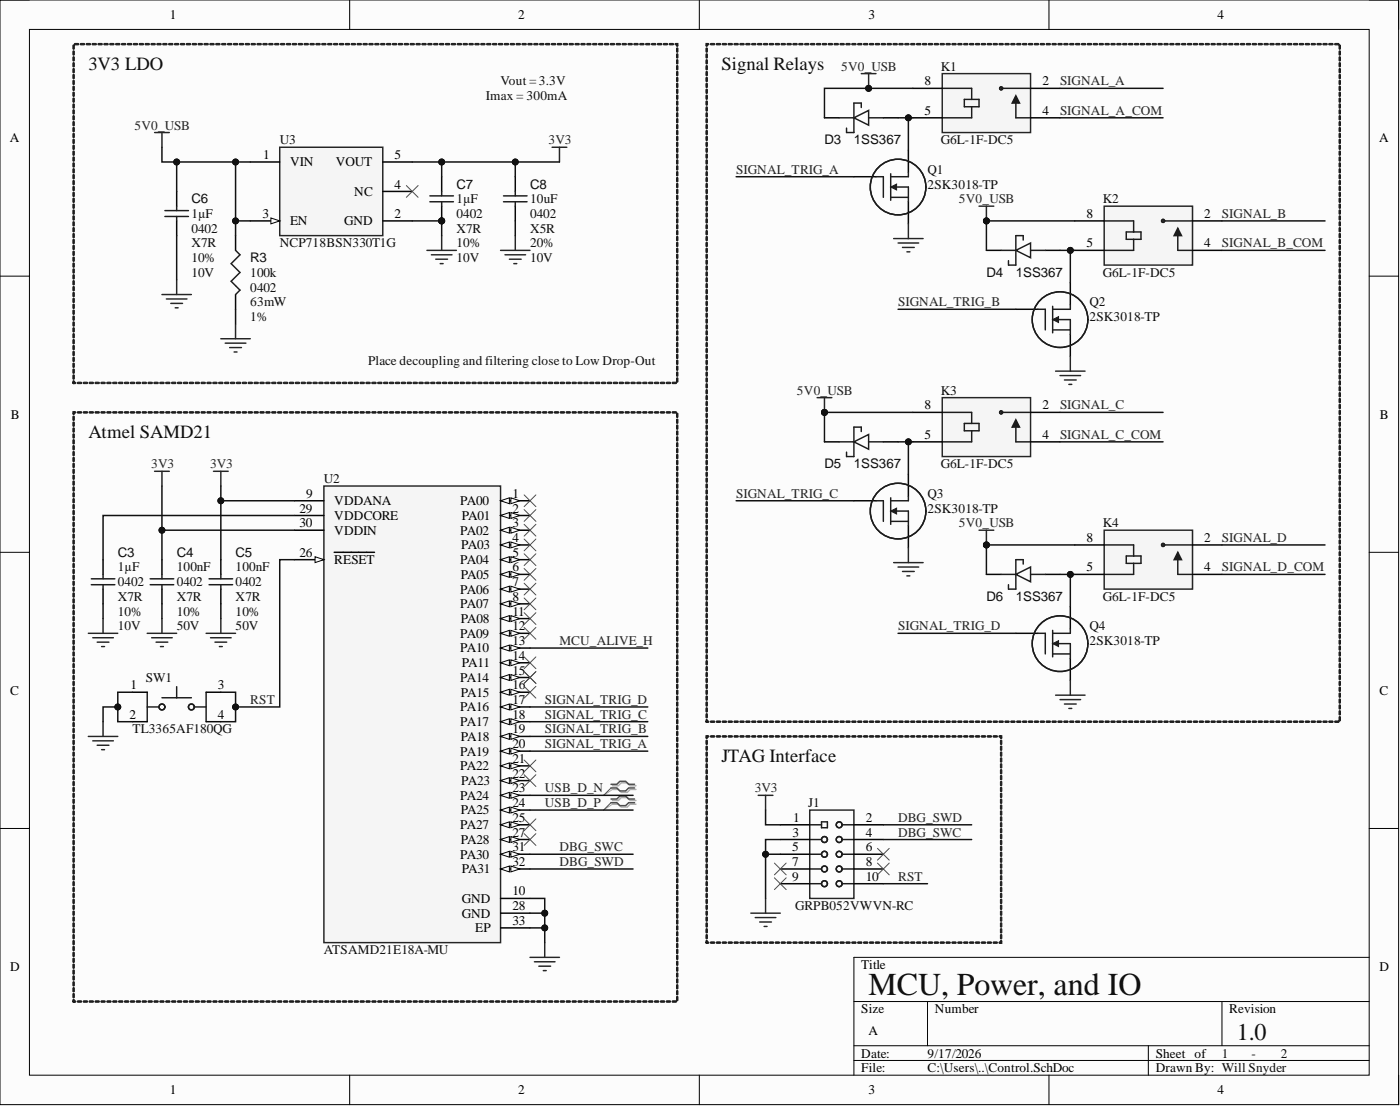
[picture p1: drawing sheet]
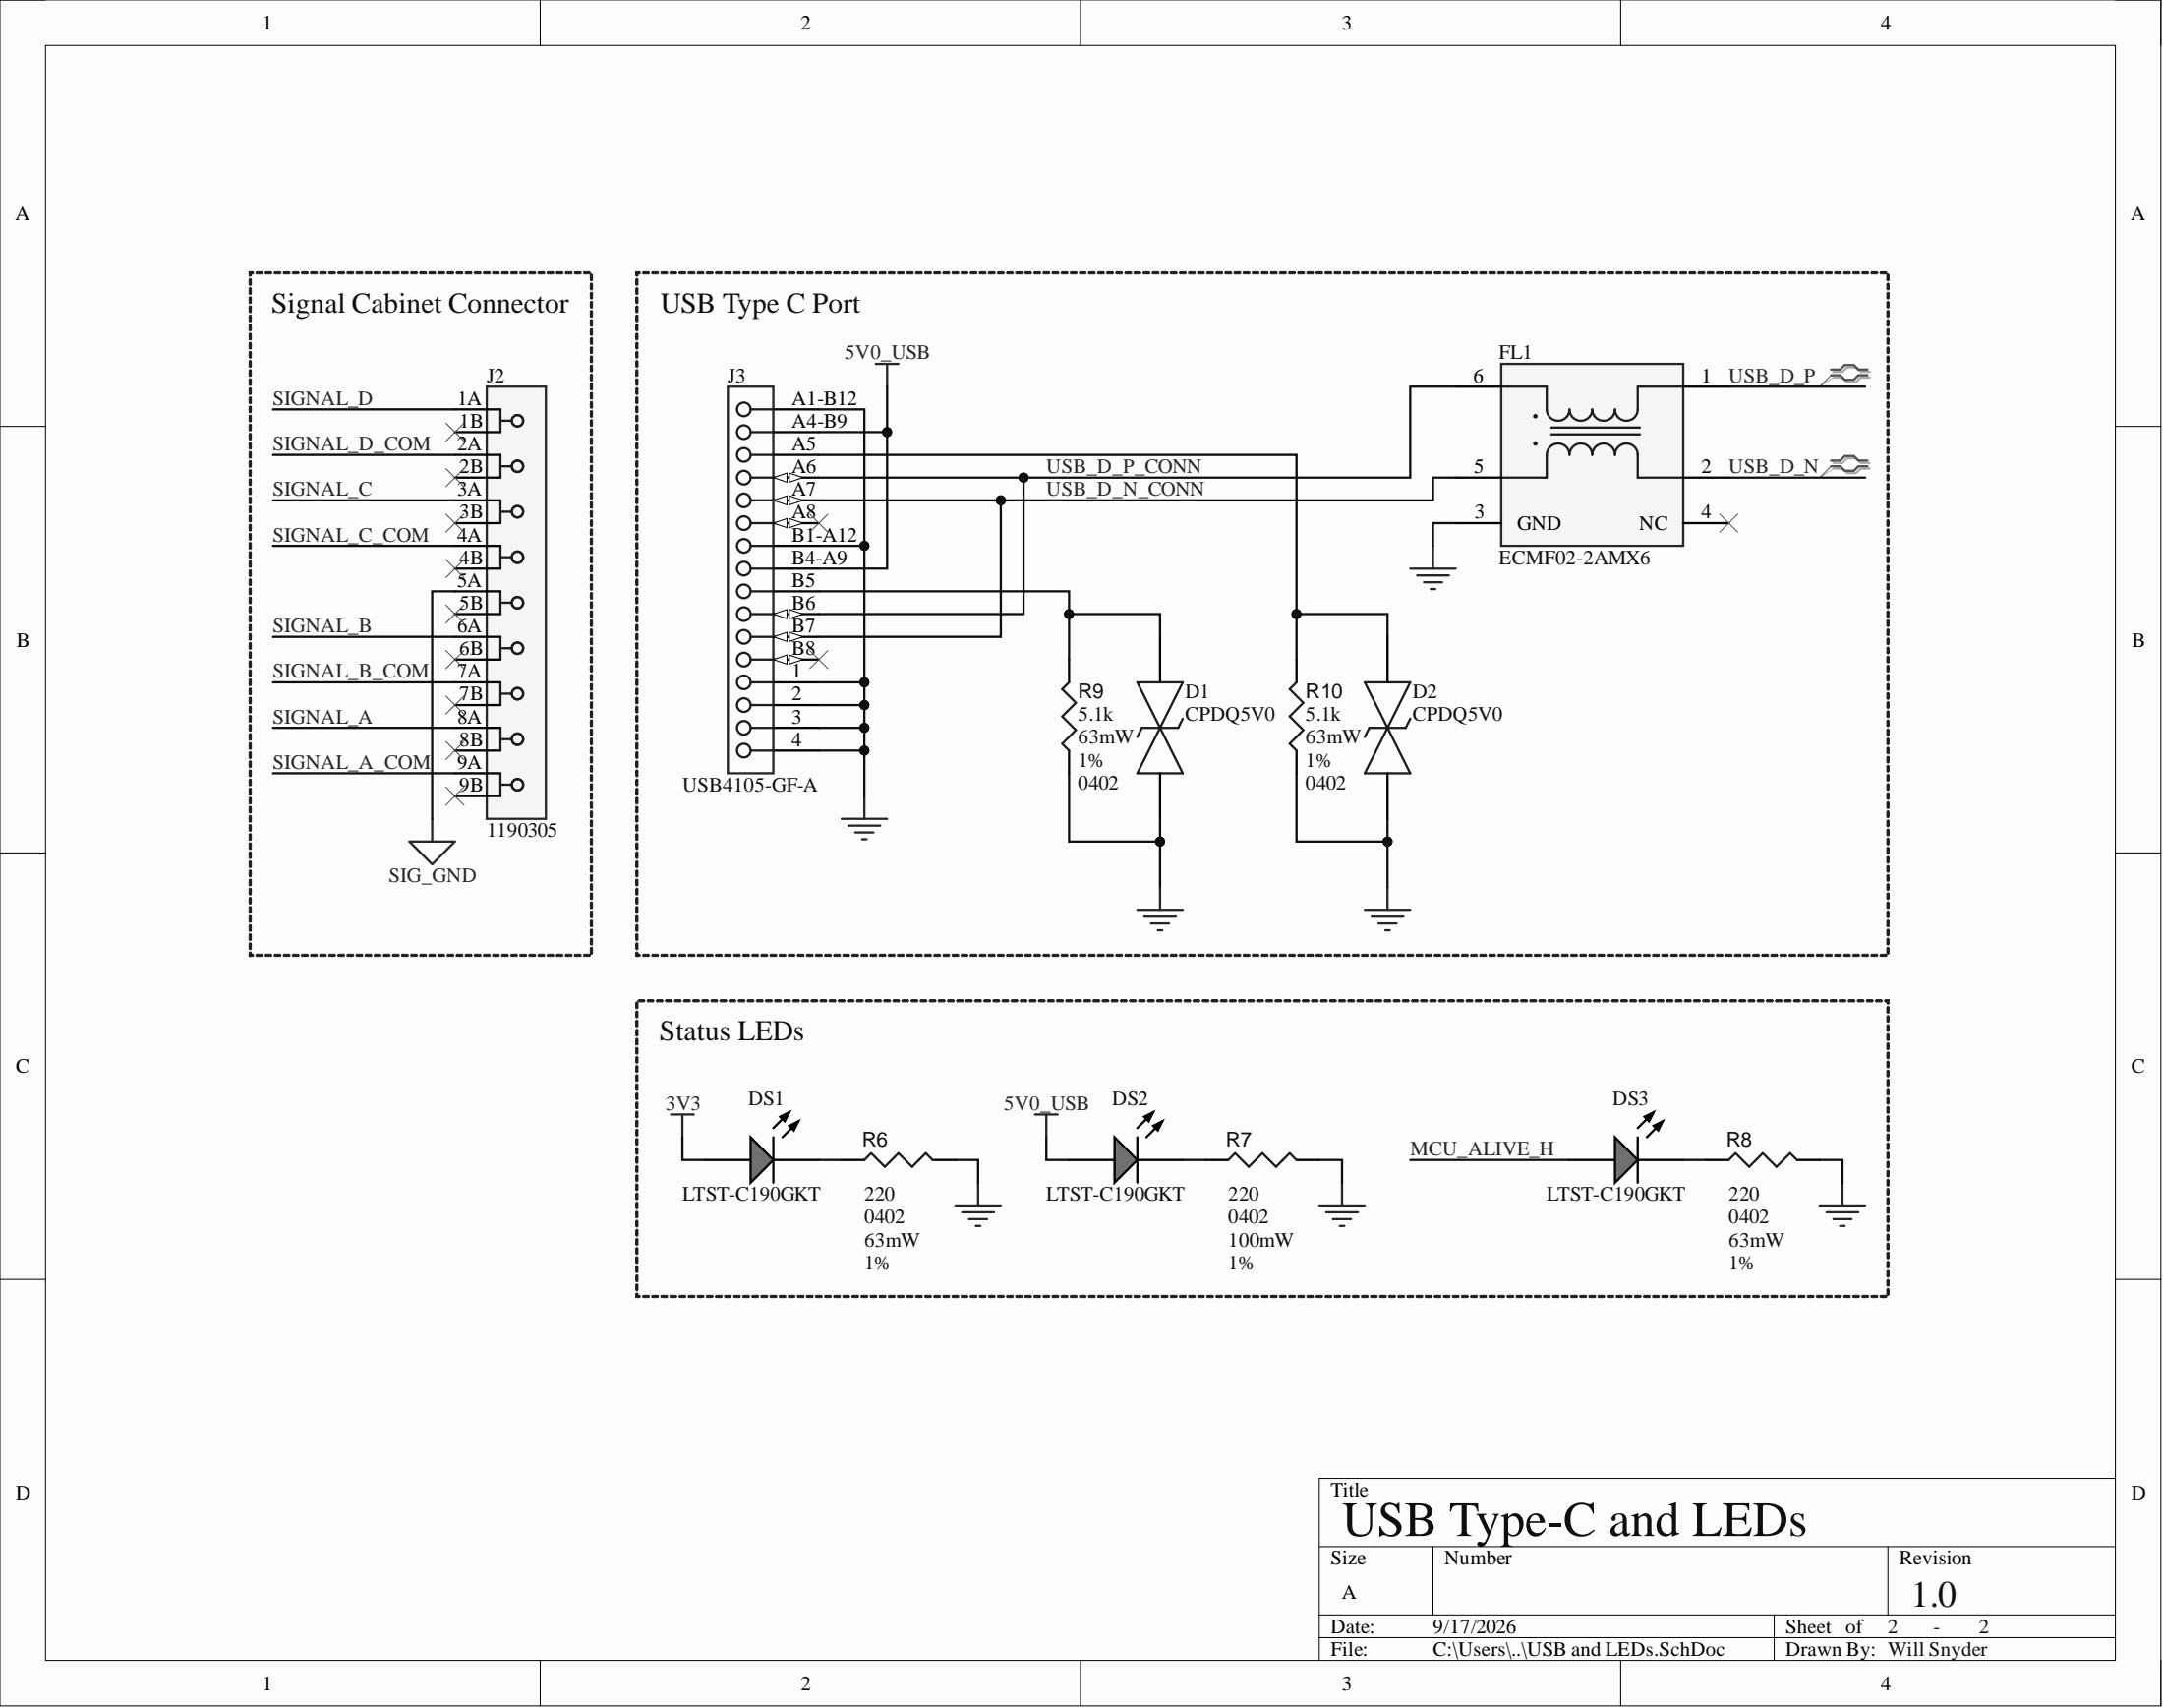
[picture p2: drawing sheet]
# Altium project CALTRANS Signal Interface.PrjPcb
2 sheets, 36 parts. Net scope: global (net labels, ports and power ports of the same name join across sheets).
Board file: CALTRANS Signal Interface.PcbDoc
Sheets:
  Control.SchDoc
  USB and LEDs.SchDoc

## Sheet Control.SchDoc
size A; Engineer: Will Snyder; Revision: 1.0; SheetNumber: 1; SheetTotal: 2; DocumentTItle: MCU, Power, and IO

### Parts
C3  value 1µF  Case/Package: 0402  Voltage Rating: 10V  Capacitor Type: X7R  Tolerance: 10%  [CAPC1005X55X30NL05T10]  (hidden comment: GRM155Z71A105KE01D)
C4  value 100nF  Voltage Rating: 50V  Capacitor Type: X7R  Case/Package: 0402  Tolerance: 10%  [CAPC1005X55X30NL05T10]  (hidden comment: 04025C104KAT4A)
C5  value 100nF  Voltage Rating: 50V  Capacitor Type: X7R  Case/Package: 0402  Tolerance: 10%  [CAPC1005X55X30NL05T10]  (hidden comment: 04025C104KAT4A)
C6  value 1µF  Case/Package: 0402  Voltage Rating: 10V  Capacitor Type: X7R  Tolerance: 10%  [CAPC1005X55X30NL05T10]  (hidden comment: GRM155Z71A105KE01D)
C7  value 1µF  Case/Package: 0402  Voltage Rating: 10V  Capacitor Type: X7R  Tolerance: 10%  [CAPC1005X55X30NL05T10]  (hidden comment: GRM155Z71A105KE01D)
C8  value 10uF  Capacitor Type: X5R  Voltage Rating: 10V  Tolerance: 20%  Case/Package: 0402  [CAPC1005X55X30NL05T10]  (hidden comment: GRM155R61A106ME11J)
D3  1SS367  [SOD2513X114N]
D4  1SS367  [SOD2513X114N]
D5  1SS367  [SOD2513X114N]
D6  1SS367  [SOD2513X114N]
J1  GRPB052VWVN-RC  [SULLINS_GRPB052VWVN-RC]
K1  G6L-1F-DC5  [RELAY_G6L-1F-DC5]
K2  G6L-1F-DC5  [RELAY_G6L-1F-DC5]
K3  G6L-1F-DC5  [RELAY_G6L-1F-DC5]
K4  G6L-1F-DC5  [RELAY_G6L-1F-DC5]
Q1  2SK3018-TP  [2SK3018-TP-Footprint-1]
Q2  2SK3018-TP  [2SK3018-TP-Footprint-1]
Q3  2SK3018-TP  [2SK3018-TP-Footprint-1]
Q4  2SK3018-TP  [2SK3018-TP-Footprint-1]
R3  value 100k  Power: 63mW  Case/Package: 0402  Tolerance: 1%  [RESC0402(1005)_L]  (hidden comment: 100KR2F)
SW1  TL3365AF180QG  [SW_TL3365AF180QG]
U2  ATSAMD21E18A-MU  [FP-PG-IPC_A]
U3  NCP718BSN330T1G  [SOT95P280X100-5N]

### Blocks framed on the sheet
3V3 LDO: C6-C8 R3 U3
Signal Relays: D3-D6 K1-K4 Q1-Q4
Atmel SAMD21: C3-C5 SW1 U2
JTAG Interface: J1

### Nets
3V3: C4.1 C5.1 C7.1 C8.1 J1.1 U2.9(VDDANA) U2.30(VDDIN) U3.5(VOUT)
5V0_USB: C6.1 D3.1(K) D4.1(K) D5.1(K) D6.1(K) K1.8(COIL1) K2.8(COIL1) K3.8(COIL1) K4.8(COIL1) R3.1 U3.1(VIN) U3.3(EN)
GND: C3.2 C4.2 C5.2 C6.2 C7.2 C8.2 J1.3 J1.5 Q1.2(S) Q2.2(S) Q3.2(S) Q4.2(S) R3.2 SW1.1 SW1.2 U2.10(GND) U2.28(GND) U2.33(EP) U3.2(GND)
DBG_SWC: J1.4 U2.31(PA30)
DBG_SWD: J1.2 U2.32(PA31)
MCU_ALIVE_H: U2.13(PA10)
RST: J1.10 SW1.3 SW1.4 U2.26(~{RESET})
SIGNAL_A: K1.2(COM)
SIGNAL_A_COM: K1.4(NO)
SIGNAL_B: K2.2(COM)
SIGNAL_B_COM: K2.4(NO)
SIGNAL_C: K3.2(COM)
SIGNAL_C_COM: K3.4(NO)
SIGNAL_D: K4.2(COM)
SIGNAL_D_COM: K4.4(NO)
SIGNAL_TRIG_A: Q1.1(G) U2.20(PA19)
SIGNAL_TRIG_B: Q2.1(G) U2.19(PA18)
SIGNAL_TRIG_C: Q3.1(G) U2.18(PA17)
SIGNAL_TRIG_D: Q4.1(G) U2.17(PA16)
USB_D_N: U2.23(PA24)
USB_D_P: U2.24(PA25)
NetC3_1: C3.1 U2.29(VDDCORE)
NetD3_2: D3.2(A) K1.5(COIL2) Q1.3(D)
NetD4_2: D4.2(A) K2.5(COIL2) Q2.3(D)
NetD5_2: D5.2(A) K3.5(COIL2) Q3.3(D)
NetD6_2: D6.2(A) K4.5(COIL2) Q4.3(D)

Not connected (* = marked no-connect by the designer): J1 6* 7* 8* 9*; U2 1(PA00)* 2(PA01)* 3(PA02)* 4(PA03)* 5(PA04)* 6(PA05)* 7(PA06)* 8(PA07)* 11(PA08)* 12(PA09)* 14(PA11)* 15(PA14)* 16(PA15)* 21(PA22)* 22(PA23)* 25(PA27)* 27(PA28)*; U3 4(NC)*

### Layout directives
differential pair: USB_D_N, USB_D_P

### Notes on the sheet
- Imax = 300mA
- Vout = 3.3V
- Place decoupling and filtering close to Low Drop-Out
- -

## Sheet USB and LEDs.SchDoc
size A; Engineer: Will Snyder; Revision: 1.0; SheetNumber: 2; SheetTotal: 2; DocumentTitle: USB Type-C and LEDs

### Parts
D1  CPDQ5V0  [MBTB-D-SOD-923F-IMP-0402]
D2  CPDQ5V0  [MBTB-D-SOD-923F-IMP-0402]
DS1  LTST-C190GKT  [LTST-C190GKT_V]
DS2  LTST-C190GKT  [LTST-C190GKT_V]
DS3  LTST-C190GKT  [LTST-C190GKT_V]
FL1  ECMF02-2AMX6  [FP-QFN-6L-IPC_A]
J2  1190305  [PHOENIX_1190305]
J3  USB4105-GF-A  [FP-USB4105-GF-A-MFG]
R6  value 220  Tolerance: 1%  Power: 63mW  Case/Package: 0402  [RESC1005X40X25NL05T05]  (hidden comment: CRCW040259R0FKED)
R7  value 220  Case/Package: 0402  Tolerance: 1%  Power: 100mW  [RESC1005X40X25NL05T05]  (hidden comment: ERJ-2RKF1430X)
R8  value 220  Tolerance: 1%  Power: 63mW  Case/Package: 0402  [RESC1005X40X25NL05T05]  (hidden comment: CRCW040259R0FKED)
R9  value 5.1k  Power: 63mW  Tolerance: 1%  Case/Package: 0402  [RESC1005X40X25NL05T05]  (hidden comment: MCS04020C5101FE000)
R10  value 5.1k  Power: 63mW  Tolerance: 1%  Case/Package: 0402  [RESC1005X40X25NL05T05]  (hidden comment: MCS04020C5101FE000)

### Blocks framed on the sheet
Signal Cabinet Connector: J2
USB Type C Port: D1 D2 FL1 J3 R9 R10
Status LEDs: DS1-DS3 R6-R8

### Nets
3V3: DS1.1(A)
5V0_USB: DS2.1(A) J3.A4-B9(VBUS) J3.B4-A9(VBUS)
GND: D1.2(A) D2.2(A) FL1.3(GND) J3.1(MNT_1) J3.2(MNT_2) J3.3(MNT_3) J3.4(MNT_4) J3.A1-B12(GND) J3.B1-A12(GND) R6.2 R7.2 R8.2 R9.2 R10.2
SIG_GND: J2.5A
MCU_ALIVE_H: DS3.1(A)
SIGNAL_A: J2.8A
SIGNAL_A_COM: J2.9A
SIGNAL_B: J2.6A
SIGNAL_B_COM: J2.7A
SIGNAL_C: J2.3A
SIGNAL_C_COM: J2.4A
SIGNAL_D: J2.1A
SIGNAL_D_COM: J2.2A
USB_D_N: FL1.2(D-)
USB_D_N_CONN: FL1.5(D-) J3.A7(Dn1) J3.B7(Dn2)
USB_D_P: FL1.1(D+)
USB_D_P_CONN: FL1.6(D+) J3.A6(Dp1) J3.B6(Dp2)
NetD1_1: D1.1(K) J3.B5(CC2) R9.1
NetD2_1: D2.1(K) J3.A5(CC1) R10.1
NetDS1_2: DS1.2(K) R6.1
NetDS2_2: DS2.2(K) R7.1
NetDS3_2: DS3.2(K) R8.1

Not connected (* = marked no-connect by the designer): FL1 4(NC)*; J2 1B* 2B* 3B* 4B* 5B* 6B* 7B* 8B* 9B*; J3 A8(SBU1)* B8(SBU2)*

### Layout directives
differential pair: USB_D_N, USB_D_P

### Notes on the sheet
- -

## Nets that join several sheets
3V3: Control (8 pins), USB and LEDs (DS1.1)
5V0_USB: Control (12 pins), USB and LEDs (DS2.1 J3.A4-B9 J3.B4-A9)
GND: Control (19 pins), USB and LEDs (14 pins)
MCU_ALIVE_H: Control (U2.13), USB and LEDs (DS3.1)
SIGNAL_A: Control (K1.2), USB and LEDs (J2.8A)
SIGNAL_A_COM: Control (K1.4), USB and LEDs (J2.9A)
SIGNAL_B: Control (K2.2), USB and LEDs (J2.6A)
SIGNAL_B_COM: Control (K2.4), USB and LEDs (J2.7A)
SIGNAL_C: Control (K3.2), USB and LEDs (J2.3A)
SIGNAL_C_COM: Control (K3.4), USB and LEDs (J2.4A)
SIGNAL_D: Control (K4.2), USB and LEDs (J2.1A)
SIGNAL_D_COM: Control (K4.4), USB and LEDs (J2.2A)
USB_D_N: Control (U2.23), USB and LEDs (FL1.2)
USB_D_P: Control (U2.24), USB and LEDs (FL1.1)
